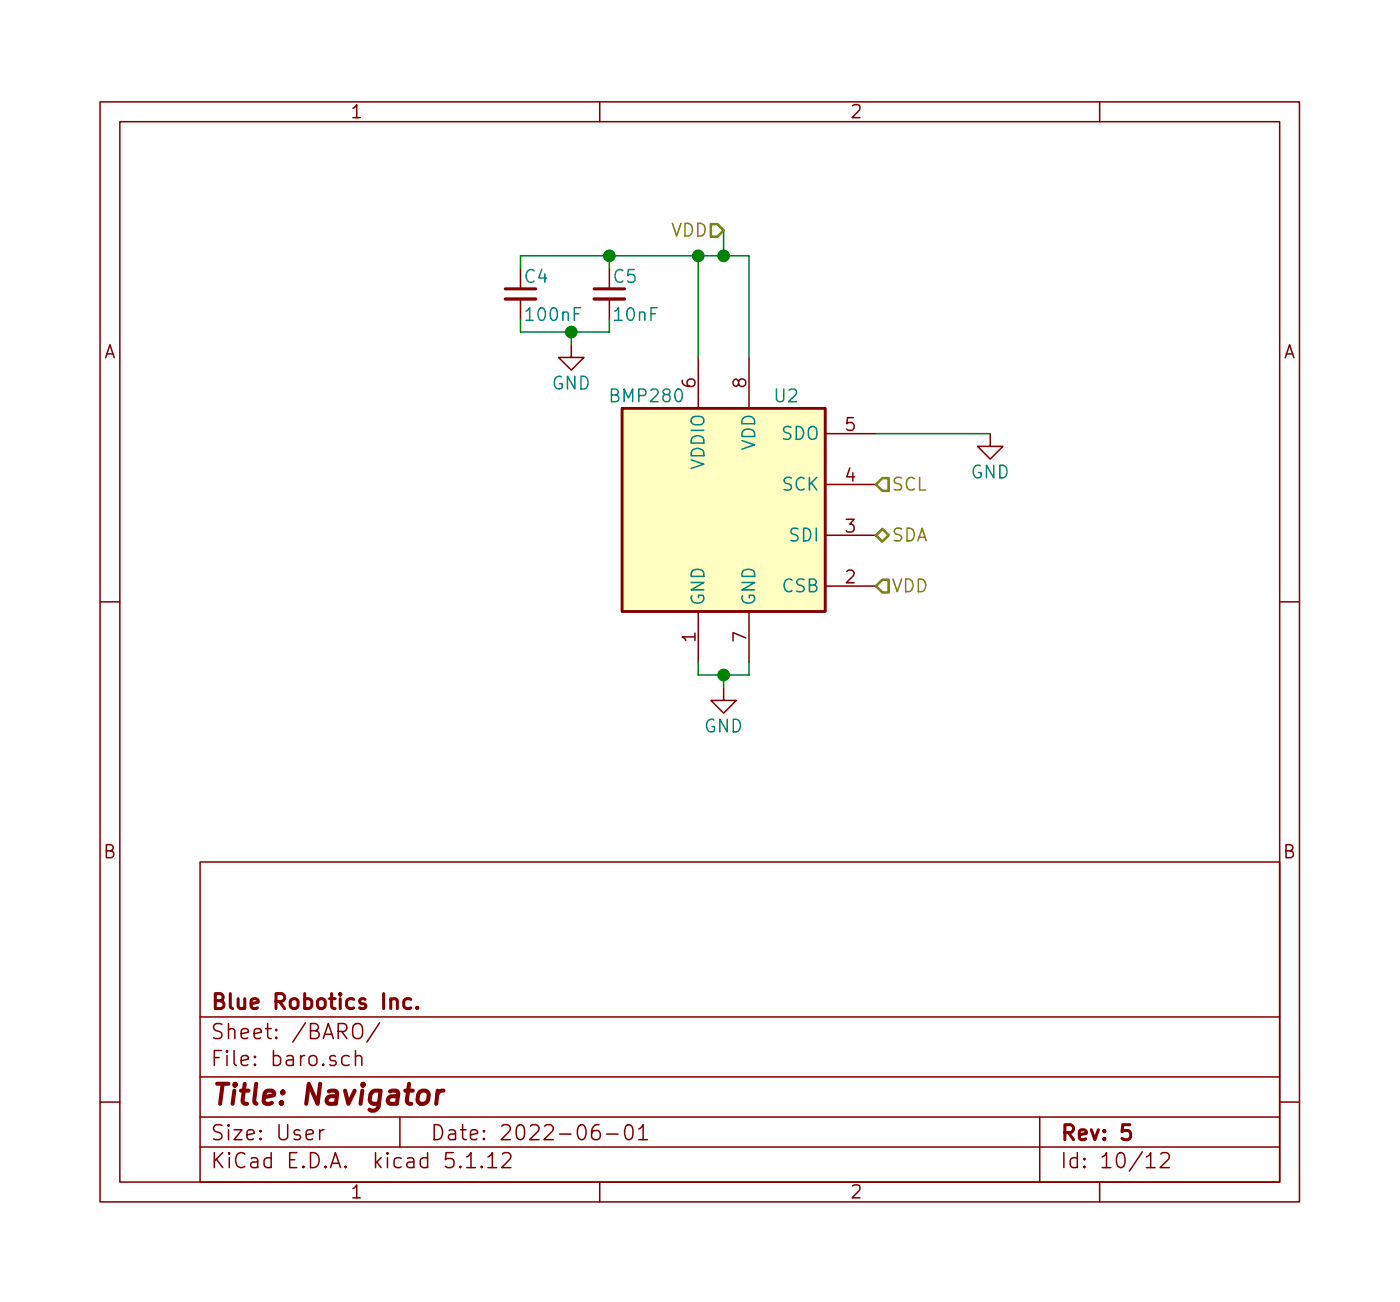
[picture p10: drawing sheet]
<svg xmlns="http://www.w3.org/2000/svg" width="140mm" height="130mm" viewBox="0 0 140 130" stroke-linecap="round" stroke-linejoin="round" font-family="sans-serif">
<g fill="none" stroke="#840000" stroke-width=".15">
<path d="M10 10.2h120v110h-120zM12 12.2h116v106h-116zM60 10.2v2M110 10.2v2M52.1 29.9v2M57.1 34.5v1.2h1.3l-1.3 1.3-1.2-1.3h1.2M61 29.9v2M69.8 35.7v5.1M74.9 35.7v5.1M82.5 58.6h5.1M82.5 53.5h5.1M82.5 48.4h5.1"/>
<path d="M82.5 43.4h5.1M99.1 43.4v1.2h1.2l-1.2 1.3-1.3-1.3h1.3M10 60.2h2M69.8 61.1v5.1M72.4 68.8v1.2h1.3l-1.3 1.3-1.3-1.3h1.3M74.9 61.1v5.1M128 60.2h2M20 86.2h108v32h-108zM10 110.2h2M20 114.7h108M20 111.7h108M20 107.7h108"/>
<path d="M20 101.7h108M32 113v.9M32.4 113h-.3l-.1 .2M34.9 105.6a.48 .48 0 0 0-.7 .2v.4a.48 .48 0 0 0 .7 .3M35.3 102.6a.5 .5 0 0 1 .6-.3 .5 .5 0 0 1 .4 .5v.6a.5 .5 0 0 1-.5 .5 .5 .5 0 0 1-.5-.5zM35.6 105.7a.38 .38 0 0 1 .6 0v.8M35.6 105v1.5M38 102.3l-1.3 1.9M40 111.7v3M46.7 115.7l.4-.5v1.5M46.7 116.7h.8M48.2 116.6l.1 .1h-.1h-.1l.1-.1v.1"/>
<path d="M48.8 115.7l.3-.2 .2-.3v1.5M48.8 116.7h.9M50.3 115.4l.2-.2 .5 .1a.4 .4 0 0 1 0 .6l-.8 .8h.9M59.9 112.4a.62 .62 0 0 0-.7 .7v.6a.48 .48 0 0 0 .8 .1 .61 .61 0 0 0-.1-.7 .51 .51 0 0 0-.7 .2M60 118.2v2M60.7 113.4h1.1M62.7 112.5a.37 .37 0 0 1 .6 .2 1.26 1.26 0 0 1-.2 1.2 .34 .34 0 0 1-.5-.2 1.2 1.2 0 0 1 .1-1.2zM63.9 112.9l.4-.5v1.5M63.9 113.9h.9M104 111.7v6.5M110 118.2v2M114.7 115.7l.3-.2 .1-.3v1.5"/>
<path d="M114.7 116.7h.8M116.1 115.4l.2-.2h.4a.41 .41 0 0 1 .2 .7l-.8 .8h.9M128 110.2h2"/>
</g>
<path d="M50.5 28.9h3.1M59.4 28.9h3.1M41.1 99.9l-.4-.1-.3 .3 .1 .6 .2 .1h.4M41.7 100.7l.1 .1h-.1v-.1v.1M113 112.4h-.7l-.1 .8a.62 .62 0 0 1 .8-.1l.1 .2-.1 .5-.2 .1h-.3l-.3-.1" fill="none" stroke="#840000" stroke-width=".3"/>
<path d="M42 109.2a.54 .54 0 0 1 .5-.2 .54 .54 0 0 1 .4 .4l-.1 .6a.56 .56 0 0 1-.5 .4 .56 .56 0 0 1-.5-.4v-.6zM43.8 109l-.2 1.4M44.4 109a.55 .55 0 0 0-.7 .4" fill="none" stroke="#840000" stroke-width=".41"/>
<path d="M62.2 40.8h20.3v20.3h-20.3z" fill="#ffffc2" stroke="#ffffc2" stroke-width=".1"/>
<path d="M62.2 40.8h20.3v20.3h-20.3z" fill="none" stroke="#840000" stroke-width=".25"/>
<path d="M50.5 29.9h3.1M59.4 29.9h3.1" fill="none" stroke="#840000" stroke-width=".33"/>
<path d="M52.1 31.9v1.3h8.9v-1.3M52.1 26.8v-1.2h22.8v10.1M57.1 33.2v1.3M61 25.6v1.2M69.8 25.6v10.1M72.4 23v2.6M87.6 43.4h11.5M69.8 66.2v1.3h5.1v-1.3M72.4 67.5v1.3" fill="none" stroke="#008400" stroke-width=".15"/>
<path d="M71.1 22.4h.7l.6 .6-.6 .7h-.7zM87.6 53.5l.7-.6 .6 .6-.6 .7zM88.3 47.8h.6v1.3h-.6l-.7-.7zM88.3 58h.6v1.2h-.6l-.7-.6z" fill="none" stroke="#848400" stroke-width=".25"/>
<g fill="#008400" stroke="#008400" stroke-width=".25">
<circle cx="61" cy="25.6" r=".51"/>
<circle cx="72.4" cy="67.5" r=".51"/>
<circle cx="69.9" cy="25.6" r=".51"/>
<circle cx="57.2" cy="33.2" r=".51"/>
<circle cx="72.4" cy="25.6" r=".51"/>
</g>
<text font-size="2.8" fill="#840000" x="21" y="110.5">Title: Navigator</text>
<g font-size="2.1" fill="#840000">
<text x="21" y="100.9">Blue Robotics Inc.</text>
<text x="21" y="106.6">File: baro.sch</text>
<text x="21" y="103.9">Sheet: /BARO/</text>
<text x="21" y="116.8">KiCad E.D.A. kicad 5.1.12</text>
<text x="21" y="114">Size: User</text>
<text x="43" y="114">Date: 2022-06-01</text>
<text x="106" y="114">Rev: 5</text>
<text x="106" y="116.8">Id: 10/12</text>
</g>
<g font-size="1.8" fill="#840000">
<text x="35" y="11.8">1</text>
<text x="85" y="11.8">2</text>
<text x="10.4" y="35.8">A</text>
<text x="128.4" y="35.8">A</text>
<text x="69.6" y="38.8" transform="rotate(-90 69.6 38.8)">6</text>
<text x="74.7" y="38.8" transform="rotate(-90 74.7 38.8)">8</text>
<text x="84.6" y="43.1">5</text>
<text x="84.6" y="53.3">3</text>
<text x="84.6" y="48.2">4</text>
<text x="84.6" y="58.3">2</text>
<text x="69.6" y="64.2" transform="rotate(-90 69.6 64.2)">1</text>
<text x="74.7" y="64.2" transform="rotate(-90 74.7 64.2)">7</text>
<text x="10.4" y="85.8">B</text>
<text x="128.4" y="85.8">B</text>
<text x="35" y="119.8">1</text>
<text x="85" y="119.8">2</text>
</g>
<g font-size="1.8" fill="#848400">
<text x="67.1" y="23.7">VDD</text>
<text x="89.2" y="49.1">SCL</text>
<text x="89.2" y="54.2">SDA</text>
<text x="89.2" y="59.2">VDD</text>
</g>
<g font-size="1.8" fill="#008484">
<text x="52.5" y="28.3">C4</text>
<text x="61.4" y="28.3">C5</text>
<text x="52.8" y="32.1">100nF</text>
<text x="61.5" y="32.1">10nF</text>
<text x="55.2" y="39">GND</text>
<text x="61.3" y="40.2">BMP280</text>
<text x="77.5" y="40.2">U2</text>
<text x="70.5" y="46.9" transform="rotate(-90 70.5 46.9)">VDDIO</text>
<text x="75.6" y="45.1" transform="rotate(-90 75.6 45.1)">VDD</text>
<text x="78.2" y="44">SDO</text>
<text x="97.1" y="47.9">GND</text>
<text x="78.3" y="49.1">SCK</text>
<text x="78.3" y="59.2">CSB</text>
<text x="79.1" y="54.2">SDI</text>
<text x="70.5" y="60.6" transform="rotate(-90 70.5 60.6)">GND</text>
<text x="75.6" y="60.6" transform="rotate(-90 75.6 60.6)">GND</text>
<text x="70.4" y="73.3">GND</text>
</g>
</svg>
